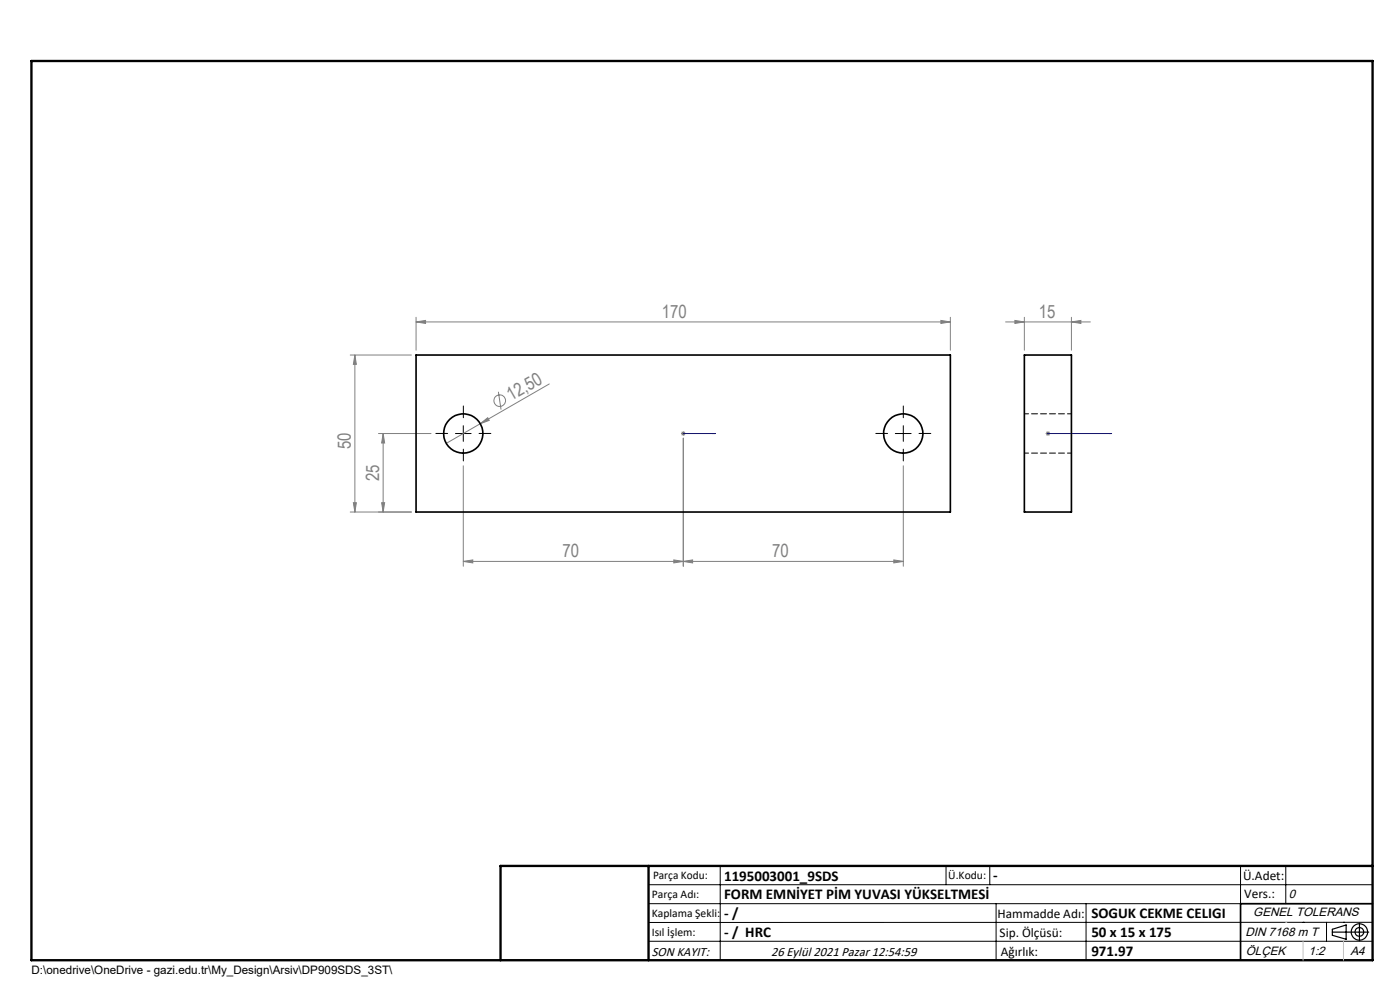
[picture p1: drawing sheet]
<svg xmlns="http://www.w3.org/2000/svg" width="297mm" height="210mm" viewBox="0 0 297 210" stroke-linecap="round" stroke-linejoin="round" font-family="sans-serif">
<g fill="none" stroke="#808080" stroke-width=".21">
<path d="M74.3 75.3h13M75.3 75.3l.3 2h-.6zM75.3 75.3v33.3M88.3 68.3l2-.3v.6zM88.3 67.3v7M88.3 68.3h113.3M199.6 68l2 .3-2 .3zM201.6 67.3v7M213.3 68.3h18M215.3 68l2 .3-2 .3zM217.3 67.3v7M227.3 68.3l2-.3v.6z"/>
<path d="M227.3 67.3v7M80.3 92h11.1M81.3 92l.3 2h-.6zM81.3 92v16.6M98.3 98.8v21.3M101.9 89.9l1.6-1.3 .3 .6zM101.9 89.9l-7.2 4.1M105.7 83.1l.6 3.8M116.5 81.4l-14.6 8.5M144.5 92h1M144.6 91.6l.7 .7M145 91.5v1"/>
<path d="M145 92.9v27.2M145.3 91.6l-.7 .7M191.6 98.8v21.3M221.8 92h1M222 91.6l.7 .7M222.3 91.5v1M222.7 91.6l-.7 .7M75 106.6h.6l-.3 2zM81 106.6h.6l-.3 2zM87.3 108.6h-13M98.3 119.1l2-.3v.6zM98.3 119.1h93.3"/>
<path d="M142.9 118.8l2.1 .3-2.1 .3zM145 119.1l1.9-.3v.6zM189.6 118.8l2 .3-2 .3z"/>
<circle cx="106" cy="85" r="1.23"/>
</g>
<g fill="none" stroke="#000" stroke-width=".25">
<path d="M282.6 197.7h7.8M282.6 197.1l3-.9v3l-3-.8zM288.4 195.8v3.8M106.2 203.7h185"/>
<circle cx="288.4" cy="197.7" r="1.74"/>
<circle cx="288.4" cy="197.7" r=".93"/>
</g>
<path d="M144.8 92h.3zM145 92h.1M145 92h6.7M151.7 92h-.7h.7M222.1 92h.4zM222.3 92h.1M222.3 92h13.5M235.8 92h-.6h.6" fill="none" stroke="#00f" stroke-width=".21"/>
<path d="M95 91.9h-2.5M98.3 88.6v-2.5M98.3 95.3v2.5M101.6 91.9h2.5M188.3 91.9h-2.5M191.6 88.6v-2.5M191.6 95.3v2.5M195 91.9h2.5" fill="none" stroke="#000" stroke-width=".21" stroke-dasharray="15.2 1.3 1.3 1.3"/>
<g fill="none" stroke="#000" stroke-width=".21">
<path d="M96.6 92h3.3M98.3 90.3v3.3M189.9 92h3.4M191.6 90.3v3.3M137.6 187.7h153.6M137.6 191.7h153.6M137.6 199.7h153.6M152.8 183.7v20M200.7 183.7v4M210 183.7v4M211.3 191.7v12M230.4 191.7v12"/>
<path d="M263.2 183.7v20M272.8 183.7v8M276.4 195.6h.1M281.4 195.6v4.1M285 195.6h.1M291.2 195.6l-153.6 .1"/>
</g>
<path d="M291.2 191.7h-28v12" fill="none" stroke="#000" stroke-width=".35"/>
<path d="M6.7 12.9h284.5v190.8h-284.5zM137.6 183.7v20M291.2 183.7h-185v20" fill="none" stroke="#000" stroke-width=".5"/>
<path d="M276.4 199.7v4M285 199.7v4" fill="none" stroke="#c0c0c0" stroke-width=".21"/>
<path d="M272.8 195.6h.1" fill="none" stroke="#c0c0c0" stroke-width=".25"/>
<g fill="#00f">
<path d="M151 92h.7zM144.8 92h.3z"/>
<path d="M222.1 92h.4zM235.2 92h.6z"/>
</g>
<g fill="#808080">
<path d="M101.9 89.9l1.6-1.3 .3 .6z"/>
<path d="M199.6 68l2 .3-2 .3zM88.3 68.3l2-.3v.6z"/>
<path d="M189.6 118.8l2 .3-2 .3zM145 119.1l1.9-.3v.6zM227.3 68.3l2-.3v.6zM215.3 68l2 .3-2 .3z"/>
<path d="M98.3 119.1l2-.3v.6zM142.9 118.8l2.1 .3-2.1 .3z"/>
<path d="M81.3 92l.3 2h-.6zM81 106.6h.6l-.3 2z"/>
<path d="M75.3 75.3l.3 2h-.6zM75 106.6h.6l-.3 2z"/>
</g>
<g fill="none" stroke="#000" stroke-width=".35">
<path d="M88.3 75.3h113.3v33.3h-113.3zM217.3 75.3h10v33.3h-10z"/>
<circle cx="98.3" cy="92" r="4.2"/>
<circle cx="191.6" cy="92" r="4.2"/>
</g>
<path d="M217.3 96.1h10M227.3 87.8h-10" fill="none" stroke="#000" stroke-width=".21" stroke-dasharray="1.3 .6" stroke-dashoffset=".4"/>
<g font-size="3.9" fill="#808080">
<text x="140.4" y="67.4">170</text>
<text x="220.3" y="67.4">15</text>
<text x="108.4" y="85.1" transform="rotate(-30 108.4 85.1)">12,50</text>
<text x="74.4" y="95.3" transform="rotate(-90 74.4 95.3)">50</text>
<text x="80.4" y="102.1" transform="rotate(-90 80.4 102.1)">25</text>
<text x="119.3" y="118.2">70</text>
<text x="163.8" y="118.2">70</text>
</g>
<g font-size="3.2">
<text x="153.6" y="186.8">1195003001_9SDS</text>
<text x="153.6" y="190.8">FORM EMNİYET PİM YUVASI YÜKSELTMESİ</text>
<text x="210.7" y="186.6">-</text>
<text x="153.6" y="194.8">- /</text>
<text x="231.5" y="194.8">SOGUK CEKME CELIGI</text>
<text x="153.6" y="198.8">- / HRC</text>
<text x="231.5" y="198.7">50 x 15 x 175</text>
<text x="231.5" y="202.8">971.97</text>
</g>
<g font-size="2.8">
<text x="263.7" y="186.7">Ü.Adet:</text>
<text x="263.9" y="190.5">Vers.:</text>
<text x="211.6" y="194.8">Hammadde Adı:</text>
<text x="138.3" y="202.8">SON KAYIT:</text>
<text x="163.6" y="202.8">26 Eylül 2021 Pazar 12:54:59</text>
<text x="212.1" y="198.7">Sip. Ölçüsü:</text>
<text x="212.3" y="202.7">Ağırlık:</text>
</g>
<g font-size="2.6">
<text x="273.4" y="190.4">0</text>
<text x="265.9" y="194.4">GENEL TOLERANS</text>
<text x="264.2" y="198.5">DIN 7168 m T</text>
<text x="264.3" y="202.6">ÖLÇEK</text>
<text x="277.6" y="202.6">1:2</text>
<text x="286.5" y="202.6">A4</text>
</g>
<g font-size="2.5">
<text x="138.3" y="190.5">Parça Adı:</text>
<text x="138.5" y="186.5">Parça Kodu:</text>
<text x="201.2" y="186.5">Ü.Kodu:</text>
<text x="138.3" y="194.5">Kaplama Şekli:</text>
<text x="138.3" y="198.6">Isıl İşlem:</text>
<text x="6.7" y="206.7">D:\onedrive\OneDrive - gazi.edu.tr\My_Design\Arsiv\DP909SDS_3ST\</text>
</g>
</svg>
